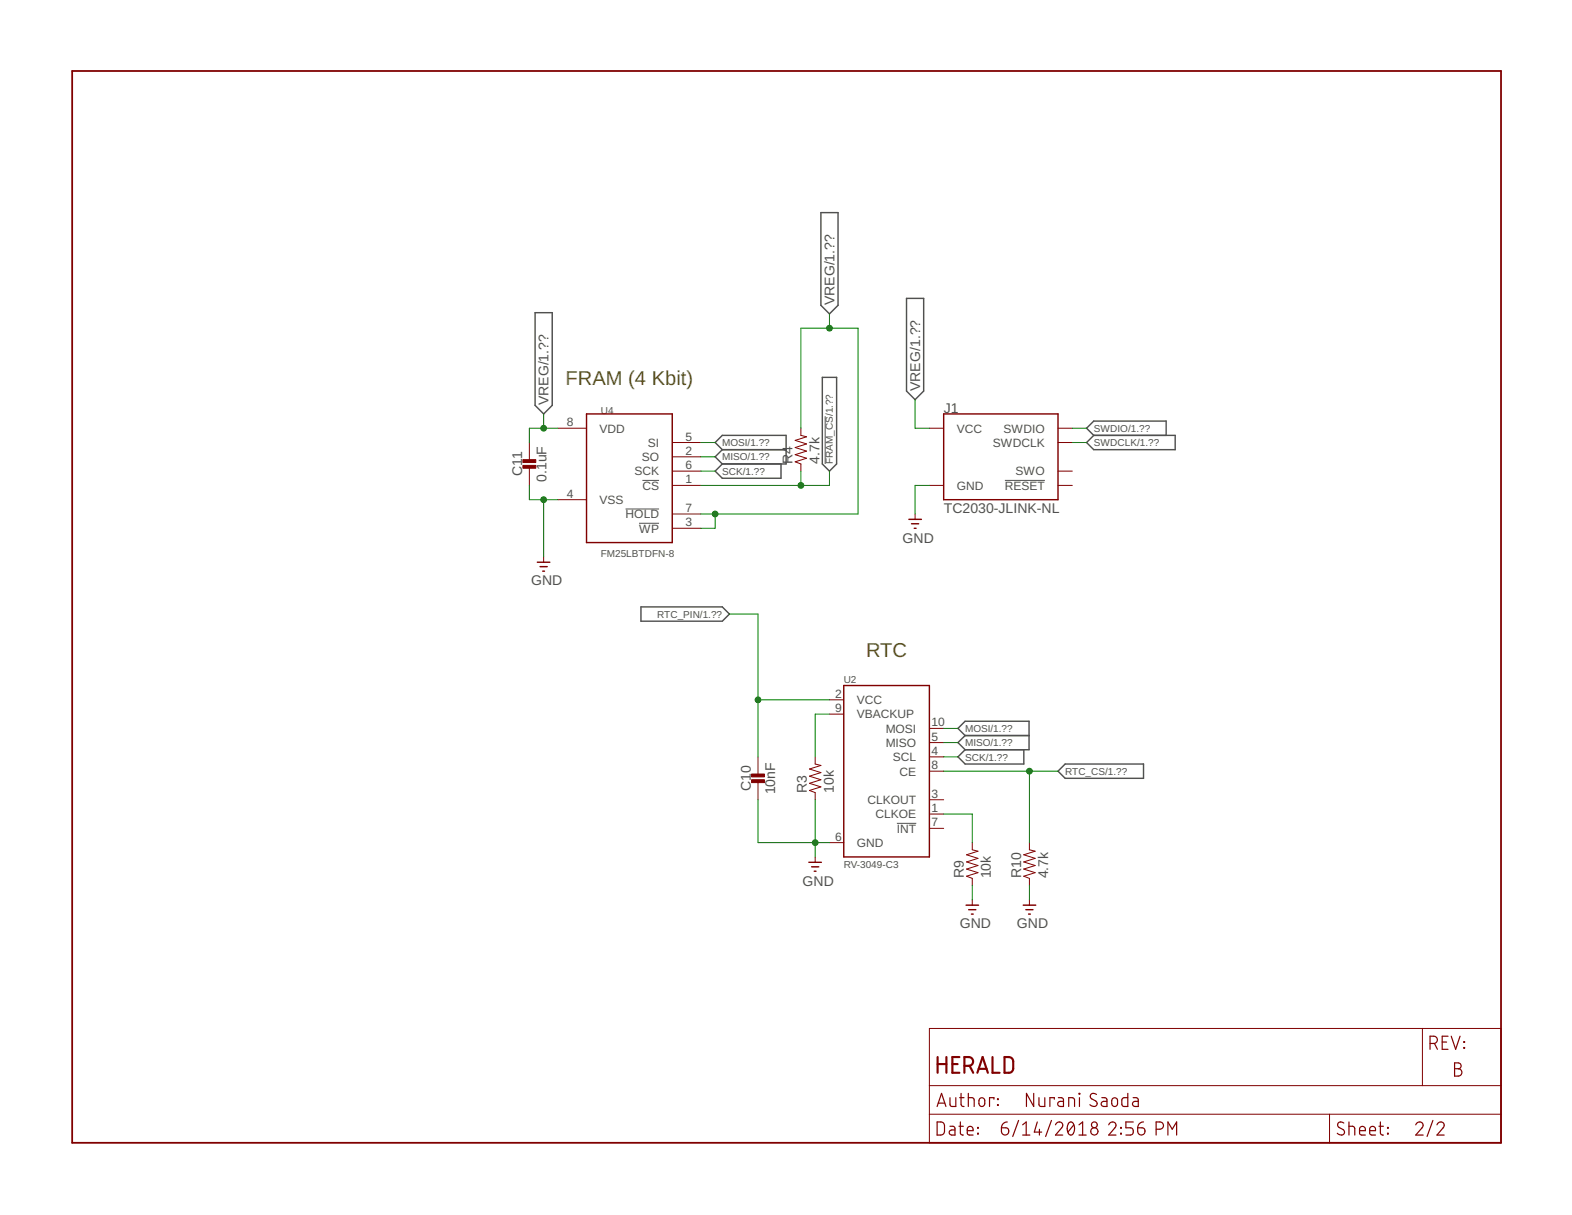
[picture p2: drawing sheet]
<svg xmlns="http://www.w3.org/2000/svg" width="279mm" height="216mm" viewBox="0 0 279 216" stroke-linecap="round" stroke-linejoin="round" font-family="sans-serif">
<path d="M146.7 74v8.4M111.2 90.4h5.9M113.6 93h3.5M114.2 85.4h2.9M178.6 85.4h7.1M159.4 146.3h3.5" fill="none" stroke="#505050" stroke-width=".18"/>
<g fill="none" stroke="#505050" stroke-width=".25">
<path d="M145.9 37.8h3v16.5l-1.5 1.5-1.5-1.5zM95.1 55.6h3v16.4l-1.5 1.6-1.5-1.6zM161.1 53h3.1v16.5l-1.6 1.5-1.5-1.5zM128.4 79.9l-1.3 1.3 1.3 1.2M128.4 79.9h11.3M128.4 79.9l-1.3-1.3 1.3-1.2h11.3v5h-11.3M146.2 67.1h2.5v15.3l-1.3 1.3-1.2-1.3zM193.1 78.6l1.3-1.2h14.5v2.5h-14.5zM194.4 77.4l-1.3-1.3 1.3-1.3h12.9v2.6M128.4 82.4l-1.3 1.3 1.3 1.3h10.4v-2.6M113.9 107.8h14.5l1.2 1.3-1.2 1.3h-14.5zM171.5 130.7l-1.2 1.3 1.2 1.2"/>
<path d="M171.5 130.7h11.4M171.5 130.7l-1.2-1.3 1.2-1.2h11.4v5h-11.4M171.5 133.2l-1.2 1.3 1.2 1.3h10.5v-2.6M189.3 135.8h13.9v2.5h-13.9l-1.3-1.3z"/>
</g>
<g fill="none" stroke="#800000" stroke-width=".25">
<path d="M104.2 73.6h15.3v22.8h-15.3zM167.7 73.6h20.3v15.2h-20.3zM95.5 99.9h2.2M161.5 92.3h2.3M162 93.1h1.3M162.5 93.9h.3M96 100.7h1.3M96.5 101.5h.3M150 121.8h15.2v30.5h-15.2zM143.8 153.2h2.2M144.3 154h1.2M144.7 154.8h.3"/>
<path d="M171.7 160.8h2.2M172.2 161.6h1.2M172.7 162.4h.3M181.9 160.8h2.2M182.3 161.6h1.3M182.8 162.4h.3"/>
</g>
<g fill="none" stroke="#800000" stroke-width=".18">
<path d="M94.1 78.6v3.1M99.2 76.1h5M119.5 78.6h5.1M142.3 76.1v1.3l1.1 .2-2.1 .7 2.1 .6-2.1 .6 2.1 .7-2.1 .6 2.1 .6-2.1 .7 1 .3v1.3M165.2 76.1h2.5M188 76.1h2.6M188 78.6h2.6M94.1 83v3.3M96.6 99v.9M99.2 88.8h5M119.5 81.2h5.1M119.5 83.7h5.1"/>
<path d="M119.5 86.3h5.1M119.5 91.3h5.1M119.5 93.9h5.1M162.6 91.3v1M165.2 86.3h2.5M188 83.7h2.6M188 86.3h2.6M134.7 134.5v3M134.7 138.8v3.3M144.9 134.5v1.3l1 .2-2 .7 2 .6-2 .6 2 .7-2 .6 2 .6-2 .7 1 .3v1.3M147.4 124.4h2.6M147.4 126.9h2.6"/>
<path d="M165.2 129.4h2.5M165.2 132h2.5M165.2 134.5h2.5M165.2 137h2.5M144.9 152.3v.9M147.4 149.7h2.6M165.2 142.1h2.5M165.2 144.7h2.5M165.2 147.2h2.5M172.8 149.7v1.3l1 .3-2 .6 2 .6-2 .7 2 .6-2 .6 2 .7-2 .6 1 .4v1.3M172.8 159.9v.9M183 149.7v1.3l1 .3-2.1 .6 2.1 .6-2.1 .7 2.1 .6-2.1 .6 2.1 .7-2.1 .6 1.1 .4v1.3"/>
<path d="M183 159.9v.9M165.2 182.8h101.6v20.3h-101.6zM165.2 198h101.6M165.2 192.9h101.6M236.3 198v5.1M252.8 182.8v10.1"/>
</g>
<g fill="#800000" stroke="#800000" stroke-width=".18">
<path d="M133.6 137.5h2.3v.5h-2.3z"/>
<path d="M133.6 138.6h2.3v.5h-2.3z"/>
<path d="M92.9 81.7h2.3v.5h-2.3z"/>
<path d="M92.9 82.7h2.3v.5h-2.3z"/>
</g>
<path d="M12.8 12.6h254v190.5h-254z" fill="none" stroke="#800000" stroke-width=".32"/>
<g fill="none" stroke="#800000" stroke-width=".21">
<path d="M166.6 199.4h.6a.62 .62 0 0 1 .7 .6v1l-.2 .4a1.16 1.16 0 0 1-1.1 .3zM166.6 196.6l.7-2.3 .8 2.3M166.8 196h1.1M168.8 195.1l.1 1.3 .3 .2h.7v-1.5M170.6 195.1h.7M170.7 199.4v1.9l.1 .3 .4 .1M170.8 194.3v1.9l.1 .3 .4 .1M172.1 195.1h.7l.3 .2v1.3M172.1 194.3v2.3M174.1 195.2l.5-.1a.87 .87 0 0 1 0 1.5h-.4a1.09 1.09 0 0 1-.1-1.4zM176.7 195.3v-.2h-.8v1.5M177.3 195.3h.1v.1h-.1z"/>
<path d="M177.3 196.3h.1v.1h-.1zM179 199.4a1.01 1.01 0 0 0-1 1M181 199.1l-1 2.9M181.8 199.9l.6-.5v2.3M183.7 194.3v2.3l-1.3-2.3v2.3M184.4 199.4l-.6 1.8h1.3M184.7 195.1v1.3l.3 .2h.7v-1.5M186.9 199.1l-1.1 2.9M187.4 195.3v-.2h-.8v1.5M187.6 199.9a.64 .64 0 0 1 .9-.5 .64 .64 0 0 1 .2 1l-1.1 1.3h1.3M188.1 195.1h.5l.4 .2v1.3h-.6a.46 .46 0 0 1-.4-.4 .46 .46 0 0 1 .4-.5h.6M189.9 199.6a.55 .55 0 0 1 .7-.2 .55 .55 0 0 1 .3 .6 1.32 1.32 0 0 1-.6 1.7 1.4 1.4 0 0 1-.4-2.1z"/>
<path d="M189.9 196.6v-1.5h.7l.3 .2 .1 1.3M190.9 199.9l-1.1 1.3M191.8 199.9l.6-.5v2.3M191.8 194.3h.1v.1h-.1zM191.9 195.1v1.5M194.9 194.5a.58 .58 0 0 0-.9-.1 .58 .58 0 0 0 0 .9l.8 .3a.59 .59 0 0 1 0 .9 .59 .59 0 0 1-.9 0l-.2-.2M195.8 195.1h.6l.3 .2v1.3h-.5a.46 .46 0 0 1-.5-.4 .46 .46 0 0 1 .5-.5h.5M197.1 199.9a.64 .64 0 0 1 .9-.5 .64 .64 0 0 1 .2 1l-1.1 1.3h1.3M197.7 195.2l.5-.1a.47 .47 0 0 1 .4 .5v.5a.52 .52 0 0 1-.5 .5 .52 .52 0 0 1-.5-.5zM200.4 194.3v2.3h-.8l-.2-.4v-.9l.4-.2h.6M201.4 195.1h.5l.4 .2v1.3h-.6a.46 .46 0 0 1-.4-.4 .46 .46 0 0 1 .4-.5h.6M201.4 199.4h-1.3v1h.8a.66 .66 0 0 1 .5 .7 .66 .66 0 0 1-.5 .6h-.8"/>
<path d="M203.2 199.4a1.01 1.01 0 0 0-1 1M238.8 199.6a.58 .58 0 0 0-.8-.1 .58 .58 0 0 0 0 .8l.7 .4a.59 .59 0 0 1 .1 .9 .59 .59 0 0 1-.9-.1l-.2-.1M239.8 199.4v2.3M245.3 199.4v1.9l.2 .3 .4 .1M251.6 199.9a.65 .65 0 0 1 .9-.5 .65 .65 0 0 1 .3 1l-1.2 1.3h1.3M254.2 185.4h.6a.65 .65 0 0 0 .7-.6 .65 .65 0 0 0-.7-.7h-.6v2.4M254.7 199.1l-1.1 2.9M255 185.4l.5 1.1M255.4 199.9a.64 .64 0 0 1 .9-.5 .64 .64 0 0 1 .2 1l-1.1 1.3h1.3M256.3 185.2h.8M257.4 184.1h-1.1v2.4h1.1M257.9 184.1l.8 2.4 .8-2.4"/>
<path d="M258.5 188.9h.7a.52 .52 0 0 1 .5 .5 .52 .52 0 0 1-.5 .5 .66 .66 0 0 1 .6 .7 .66 .66 0 0 1-.6 .6h-.7zM258.5 189.9h.7M260.2 185.1h.1v.1h-.1zM260.2 186.1h.1v.2h-.1zM168.8 200.1l.7 .1 .2 .2v1.3h-.5a.46 .46 0 0 1-.5-.5 .46 .46 0 0 1 .5-.4h.5M170.4 200.1h.8M171.9 200.9h1.1a.54 .54 0 0 0-.4-.7 .54 .54 0 0 0-.7 .5l.1 .9 1 .1M173.8 200.3h.1v.2h-.1zM173.8 201.4h.1v.1h-.1zM178 200.4h.8a.65 .65 0 0 1 .5 .7 .65 .65 0 0 1-.7 .6 .65 .65 0 0 1-.6-.7zM181.8 201.7h1.2M184.7 200.7v1"/>
<path d="M191.8 201.7h1.3M199.2 201.4h.1v.1h-.1zM199.2 200.3h.1v.2h-.1zM202.2 200.4h.8a.65 .65 0 0 1 .5 .7 .65 .65 0 0 1-.7 .6 .65 .65 0 0 1-.6-.7zM205.5 200.7a1.16 1.16 0 0 0 1.2-.3l.1-.6a.59 .59 0 0 0-.7-.4h-.6v2.3M207.6 201.7v-2.3l.7 1.3 .8-1.3v2.3M239.8 200.1h.6l.3 .3 .1 1.3M241.6 200.9h1.1a.54 .54 0 0 0-.4-.7 .54 .54 0 0 0-.7 .5l.1 .9 1 .1M243.4 200.9h1.1a.54 .54 0 0 0-.4-.7 .54 .54 0 0 0-.7 .5l.1 .9 1 .1M245.1 200.1h.8M246.6 201.4h.1v.1h-.1zM246.6 200.3h.1v.2h-.1z"/>
<circle cx="194.5" cy="199.9" r=".52"/>
<circle cx="194.5" cy="201" r=".65"/>
</g>
<path d="M166.6 187.8v2.8M166.6 189.1h1.6M168.2 187.8v2.8M169.3 189.1h.9M170.5 187.8h-1.2v2.8h1.2M171.4 189.4a1.45 1.45 0 0 0 1.4-.3 .79 .79 0 0 0 .1-.8 .79 .79 0 0 0-.7-.5h-.8v2.8M172.3 189.4l.7 1.2M173.7 190.6l.9-2.8 1 2.8M173.9 189.9h1.4M176.4 187.8v2.8h1.3M178.5 187.8a1.47 1.47 0 0 1 1.4 .3l.2 .5v1.5l-.2 .3a1.41 1.41 0 0 1-1.4 .2z" fill="none" stroke="#800000" stroke-width=".38"/>
<g fill="none" stroke="#008000" stroke-width=".18">
<path d="M147.4 55.8v2.5M96.6 73.6v2.5M99.2 76.1h-5.1v2.5M124.6 78.6h2.5M142.3 76.1v-17.8h10.2v33h-27.9M162.6 71v5.1h2.6M190.6 78.6h2.5M190.6 76.1h2.5M94.1 86.3v2.5h5.1M96.6 88.8v10.2M124.6 81.2h2.5M124.6 83.7h2.5"/>
<path d="M127.1 91.3v2.6h-2.5M142.3 83.7v2.6M147.4 83.7v2.6h-22.8M165.2 86.3h-2.6v5M129.6 109.1h5.1v25.4M134.7 124.4h12.7M147.4 126.9h-2.5v7.6M167.7 132h2.6M167.7 129.4h2.6M167.7 134.5h2.6M167.7 137h20.3M183 137v12.7"/>
<path d="M134.7 142.1v7.6h12.7M144.9 142.1v10.2M167.7 144.7h5.1v5M172.8 157.4v2.5M183 157.4v2.5"/>
</g>
<g fill="#008000" stroke="#008000" stroke-width=".18">
<circle cx="96.6" cy="88.8" r=".51"/>
<circle cx="144.9" cy="149.7" r=".51"/>
<circle cx="142.3" cy="86.3" r=".51"/>
<circle cx="183" cy="137" r=".51"/>
<circle cx="127.1" cy="91.3" r=".51"/>
<circle cx="147.4" cy="58.3" r=".51"/>
<circle cx="96.6" cy="76.1" r=".51"/>
<circle cx="134.7" cy="124.4" r=".51"/>
</g>
<g font-size="3.6" fill="#808000">
<text x="100.5" y="68.5">FRAM (4 Kbit)</text>
<text x="153.9" y="116.7">RTC</text>
</g>
<g font-size="2.5" fill="#505050">
<text x="148.3" y="54.3" transform="rotate(-90 148.3 54.3)">VREG/1.??</text>
<text x="163.5" y="69.5" transform="rotate(-90 163.5 69.5)">VREG/1.??</text>
<text x="97.5" y="72" transform="rotate(-90 97.5 72)">VREG/1.??</text>
<text x="167.7" y="73.3">J1</text>
<text x="140.8" y="82.4" transform="rotate(-90 140.8 82.4)">R4</text>
<text x="145.6" y="82.4" transform="rotate(-90 145.6 82.4)">4.7k</text>
<text x="92.8" y="84.6" transform="rotate(-90 92.8 84.6)">C11</text>
<text x="97.1" y="85.7" transform="rotate(-90 97.1 85.7)">0.1uF</text>
<text x="167.7" y="91.1">TC2030-JLINK-NL</text>
<text x="160.4" y="96.4">GND</text>
<text x="94.4" y="104">GND</text>
<text x="133.4" y="140.6" transform="rotate(-90 133.4 140.6)">C10</text>
<text x="137.8" y="141.2" transform="rotate(-90 137.8 141.2)">10nF</text>
<text x="143.4" y="140.9" transform="rotate(-90 143.4 140.9)">R3</text>
<text x="148.2" y="140.9" transform="rotate(-90 148.2 140.9)">10k</text>
<text x="142.7" y="157.4">GND</text>
<text x="171.3" y="156.1" transform="rotate(-90 171.3 156.1)">R9</text>
<text x="176.1" y="156.1" transform="rotate(-90 176.1 156.1)">10k</text>
<text x="181.5" y="156.1" transform="rotate(-90 181.5 156.1)">R10</text>
<text x="186.3" y="156.1" transform="rotate(-90 186.3 156.1)">4.7k</text>
<text x="170.6" y="165">GND</text>
<text x="180.7" y="165">GND</text>
</g>
<g font-size="2.1" fill="#505050">
<text x="100.7" y="75.7">8</text>
<text x="106.6" y="76.9">VDD</text>
<text x="170.1" y="76.9">VCC</text>
<text x="178.3" y="76.9">SWDIO</text>
<text x="114.1" y="81.9">SO</text>
<text x="115.1" y="79.4">SI</text>
<text x="121.8" y="78.3">5</text>
<text x="121.8" y="80.8">2</text>
<text x="121.8" y="83.4">6</text>
<text x="176.5" y="79.4">SWDCLK</text>
<text x="100.7" y="88.4">4</text>
<text x="106.6" y="89.6">VSS</text>
<text x="112.8" y="84.5">SCK</text>
<text x="114.2" y="87">CS</text>
<text x="121.8" y="85.9">1</text>
<text x="170.1" y="87">GND</text>
<text x="178.6" y="87">RESET</text>
<text x="180.5" y="84.5">SWO</text>
<text x="111.2" y="92.1">HOLD</text>
<text x="113.6" y="94.6">WP</text>
<text x="121.8" y="91">7</text>
<text x="121.8" y="93.5">3</text>
<text x="148.4" y="124">2</text>
<text x="152.3" y="125.1">VCC</text>
<text x="148.4" y="126.5">9</text>
<text x="152.3" y="127.6">VBACKUP</text>
<text x="157.4" y="130.2">MOSI</text>
<text x="165.5" y="129.1">10</text>
<text x="165.5" y="131.6">5</text>
<text x="157.4" y="132.7">MISO</text>
<text x="158.7" y="135.3">SCL</text>
<text x="159.9" y="137.8">CE</text>
<text x="165.5" y="134.1">4</text>
<text x="165.5" y="136.7">8</text>
<text x="154.2" y="142.9">CLKOUT</text>
<text x="165.5" y="141.8">3</text>
<text x="148.4" y="149.4">6</text>
<text x="155.6" y="145.4">CLKOE</text>
<text x="159.4" y="148">INT</text>
<text x="165.5" y="144.3">1</text>
<text x="165.5" y="146.8">7</text>
<text x="152.3" y="150.5">GND</text>
</g>
<g font-size="1.8" fill="#505050">
<text x="106.8" y="73.6">U4</text>
<text x="194.4" y="76.7">SWDIO/1.??</text>
<text x="128.4" y="81.8">MISO/1.??</text>
<text x="128.4" y="79.3">MOSI/1.??</text>
<text x="148.1" y="82.4" transform="rotate(-90 148.1 82.4)">FRAM_CS/1.??</text>
<text x="194.4" y="79.3">SWDCLK/1.??</text>
<text x="128.4" y="84.3">SCK/1.??</text>
<text x="106.8" y="99">FM25LBTDFN-8</text>
<text x="116.8" y="109.7">RTC_PIN/1.??</text>
<text x="150" y="121.3">U2</text>
<text x="171.5" y="130.1">MOSI/1.??</text>
<text x="171.5" y="132.6">MISO/1.??</text>
<text x="171.5" y="135.1">SCK/1.??</text>
<text x="189.3" y="137.7">RTC_CS/1.??</text>
<text x="150" y="154.3">RV-3049-C3</text>
</g>
</svg>
